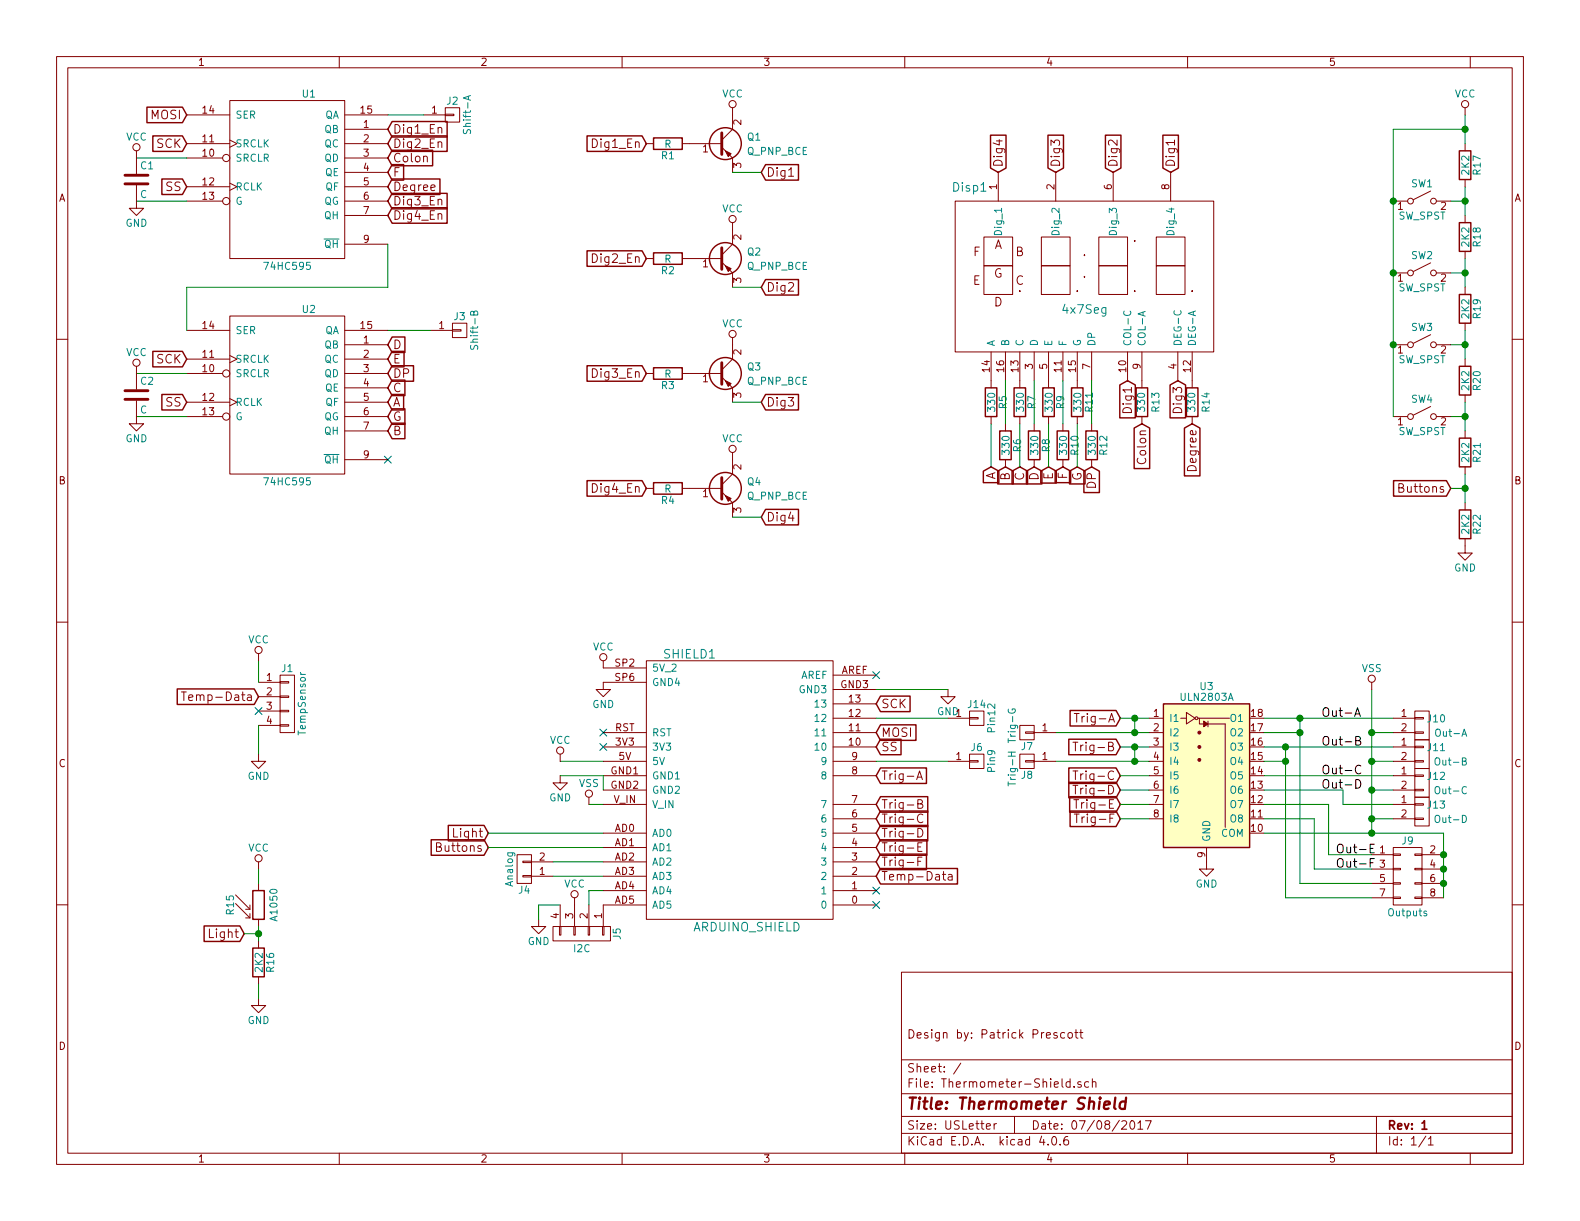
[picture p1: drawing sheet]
EESchema Schematic File Version 2
LIBS:power
LIBS:device
LIBS:transistors
LIBS:conn
LIBS:linear
LIBS:regul
LIBS:74xx
LIBS:cmos4000
LIBS:adc-dac
LIBS:memory
LIBS:xilinx
LIBS:microcontrollers
LIBS:dsp
LIBS:microchip
LIBS:analog_switches
LIBS:motorola
LIBS:texas
LIBS:intel
LIBS:audio
LIBS:interface
LIBS:digital-audio
LIBS:philips
LIBS:display
LIBS:cypress
LIBS:siliconi
LIBS:opto
LIBS:atmel
LIBS:contrib
LIBS:valves
LIBS:arduino_shieldsNCL
LIBS:switches
LIBS:leds
LIBS:Thermometer-Shield-cache
EELAYER 25 0
EELAYER END
$Descr USLetter 11000 8500
encoding utf-8
Sheet 1 1
Title "Thermometer Shield"
Date "07/08/2017"
Rev "1"
Comp ""
Comment1 "Design by: Patrick Prescott"
Comment2 ""
Comment3 ""
Comment4 ""
$EndDescr
$Comp
L ARDUINO_SHIELD SHIELD1
U 1 1
P 5150 5500
F 0 "SHIELD1" H 4800 6450 60  0000 C CNN
F 1 "ARDUINO_SHIELD" H 5200 4550 60  0000 C CNN
F 2 "Arduino_Shield:ARDUINO_SHIELD" H 5150 5500 60  0001 C CNN
F 3 "" H 5150 5500 60  0001 C CNN
	1    5150 5500
	1    0    0    -1  
$EndComp
$Comp
L CONN_01X04 J1
U 1 1
P 2000 4900
F 0 "J1" H 2000 5150 50  0000 C CNN
F 1 "TempSensor" V 2100 4900 50  0000 C CNN
F 2 "Pin_Headers:Pin_Header_Straight_1x04_Pitch2.54mm" H 2000 4900 50  0001 C CNN
F 3 "" H 2000 4900 50  0001 C CNN
	1    2000 4900
	1    0    0    -1  
$EndComp
$Comp
L GND #PWR01
U 1 1
P 1800 5250
F 0 "#PWR01" H 1800 5000 50  0001 C CNN
F 1 "GND" H 1800 5100 50  0000 C CNN
F 2 "" H 1800 5250 50  0001 C CNN
F 3 "" H 1800 5250 50  0001 C CNN
	1    1800 5250
	1    0    0    -1  
$EndComp
$Comp
L GND #PWR02
U 1 1
P 3900 5400
F 0 "#PWR02" H 3900 5150 50  0001 C CNN
F 1 "GND" H 3900 5250 50  0000 C CNN
F 2 "" H 3900 5400 50  0001 C CNN
F 3 "" H 3900 5400 50  0001 C CNN
	1    3900 5400
	1    0    0    -1  
$EndComp
$Comp
L GND #PWR03
U 1 1
P 6600 4800
F 0 "#PWR03" H 6600 4550 50  0001 C CNN
F 1 "GND" H 6600 4650 50  0000 C CNN
F 2 "" H 6600 4800 50  0001 C CNN
F 3 "" H 6600 4800 50  0001 C CNN
	1    6600 4800
	1    0    0    -1  
$EndComp
NoConn ~ 4200 5100
NoConn ~ 4200 5200
NoConn ~ 6100 4700
$Comp
L R R12
U 1 1
P 7600 3100
F 0 "R12" V 7680 3100 50  0000 C CNN
F 1 "330" V 7600 3100 50  0000 C CNN
F 2 "Resistors_SMD:R_0603_HandSoldering" V 7530 3100 50  0001 C CNN
F 3 "" H 7600 3100 50  0001 C CNN
	1    7600 3100
	1    0    0    -1  
$EndComp
$Comp
L R R11
U 1 1
P 7500 2800
F 0 "R11" V 7580 2800 50  0000 C CNN
F 1 "330" V 7500 2800 50  0000 C CNN
F 2 "Resistors_SMD:R_0603_HandSoldering" V 7430 2800 50  0001 C CNN
F 3 "" H 7500 2800 50  0001 C CNN
	1    7500 2800
	1    0    0    -1  
$EndComp
$Comp
L R R10
U 1 1
P 7400 3100
F 0 "R10" V 7480 3100 50  0000 C CNN
F 1 "330" V 7400 3100 50  0000 C CNN
F 2 "Resistors_SMD:R_0603_HandSoldering" V 7330 3100 50  0001 C CNN
F 3 "" H 7400 3100 50  0001 C CNN
	1    7400 3100
	1    0    0    -1  
$EndComp
$Comp
L R R9
U 1 1
P 7300 2800
F 0 "R9" V 7380 2800 50  0000 C CNN
F 1 "330" V 7300 2800 50  0000 C CNN
F 2 "Resistors_SMD:R_0603_HandSoldering" V 7230 2800 50  0001 C CNN
F 3 "" H 7300 2800 50  0001 C CNN
	1    7300 2800
	1    0    0    -1  
$EndComp
$Comp
L R R8
U 1 1
P 7200 3100
F 0 "R8" V 7280 3100 50  0000 C CNN
F 1 "330" V 7200 3100 50  0000 C CNN
F 2 "Resistors_SMD:R_0603_HandSoldering" V 7130 3100 50  0001 C CNN
F 3 "" H 7200 3100 50  0001 C CNN
	1    7200 3100
	1    0    0    -1  
$EndComp
$Comp
L R R7
U 1 1
P 7100 2800
F 0 "R7" V 7180 2800 50  0000 C CNN
F 1 "330" V 7100 2800 50  0000 C CNN
F 2 "Resistors_SMD:R_0603_HandSoldering" V 7030 2800 50  0001 C CNN
F 3 "" H 7100 2800 50  0001 C CNN
	1    7100 2800
	1    0    0    -1  
$EndComp
$Comp
L R R6
U 1 1
P 7000 3100
F 0 "R6" V 7080 3100 50  0000 C CNN
F 1 "330" V 7000 3100 50  0000 C CNN
F 2 "Resistors_SMD:R_0603_HandSoldering" V 6930 3100 50  0001 C CNN
F 3 "" H 7000 3100 50  0001 C CNN
	1    7000 3100
	1    0    0    -1  
$EndComp
$Comp
L R R5
U 1 1
P 6900 2800
F 0 "R5" V 6980 2800 50  0000 C CNN
F 1 "330" V 6900 2800 50  0000 C CNN
F 2 "Resistors_SMD:R_0603_HandSoldering" V 6830 2800 50  0001 C CNN
F 3 "" H 6900 2800 50  0001 C CNN
	1    6900 2800
	1    0    0    -1  
$EndComp
NoConn ~ 1800 4950
Text GLabel 2700 2800 2    60   Input ~ 0
A
Text GLabel 2700 3000 2    60   Input ~ 0
B
Text GLabel 2700 2700 2    60   Input ~ 0
C
Text GLabel 2700 2400 2    60   Input ~ 0
D
Text GLabel 2700 1200 2    60   Input ~ 0
F
Text GLabel 2700 2900 2    60   Input ~ 0
G
Text GLabel 2700 2600 2    60   Input ~ 0
DP
Text GLabel 7000 3250 3    60   Input ~ 0
B
Text GLabel 7300 3250 3    60   Input ~ 0
E
Text GLabel 2700 900  2    60   Input ~ 0
Dig1_En
Text GLabel 2700 1000 2    60   Input ~ 0
Dig2_En
Text GLabel 6900 3250 3    60   Input ~ 0
A
Text GLabel 7100 3250 3    60   Input ~ 0
C
Text GLabel 7200 3250 3    60   Input ~ 0
D
Text GLabel 7400 3250 3    60   Input ~ 0
F
Text GLabel 7500 3250 3    60   Input ~ 0
G
Text GLabel 7600 3250 3    60   Input ~ 0
DP
Text GLabel 7750 1200 1    60   Input ~ 0
Dig2
Text GLabel 2700 1400 2    60   Input ~ 0
Dig3_En
Text GLabel 2700 1500 2    60   Input ~ 0
Dig4_En
Text GLabel 1800 4850 0    60   Input ~ 0
Temp-Data
Text GLabel 3400 5800 0    60   Input ~ 0
Light
Text GLabel 3400 5900 0    60   Input ~ 0
Buttons
Text GLabel 6100 5700 2    60   Input ~ 0
Trig-C
Text GLabel 6100 5600 2    60   Input ~ 0
Trig-B
Text GLabel 6100 5400 2    60   Input ~ 0
Trig-A
Text GLabel 6100 6100 2    60   Input ~ 0
Temp-Data
Text GLabel 8150 1200 1    60   Input ~ 0
Dig1
Text GLabel 7350 1200 1    60   Input ~ 0
Dig3
Text GLabel 6950 1200 1    60   Input ~ 0
Dig4
$Comp
L SW_SPST SW1
U 1 1
P 9900 1400
F 0 "SW1" H 9900 1525 50  0000 C CNN
F 1 "SW_SPST" H 9900 1300 50  0000 C CNN
F 2 "Buttons_Switches_THT:SW_PUSH_6mm" H 9900 1400 50  0001 C CNN
F 3 "" H 9900 1400 50  0001 C CNN
	1    9900 1400
	1    0    0    -1  
$EndComp
$Comp
L SW_SPST SW2
U 1 1
P 9900 1900
F 0 "SW2" H 9900 2025 50  0000 C CNN
F 1 "SW_SPST" H 9900 1800 50  0000 C CNN
F 2 "Buttons_Switches_THT:SW_PUSH_6mm" H 9900 1900 50  0001 C CNN
F 3 "" H 9900 1900 50  0001 C CNN
	1    9900 1900
	1    0    0    -1  
$EndComp
$Comp
L SW_SPST SW3
U 1 1
P 9900 2400
F 0 "SW3" H 9900 2525 50  0000 C CNN
F 1 "SW_SPST" H 9900 2300 50  0000 C CNN
F 2 "Buttons_Switches_THT:SW_PUSH_6mm" H 9900 2400 50  0001 C CNN
F 3 "" H 9900 2400 50  0001 C CNN
	1    9900 2400
	1    0    0    -1  
$EndComp
$Comp
L SW_SPST SW4
U 1 1
P 9900 2900
F 0 "SW4" H 9900 3025 50  0000 C CNN
F 1 "SW_SPST" H 9900 2800 50  0000 C CNN
F 2 "Buttons_Switches_THT:SW_PUSH_6mm" H 9900 2900 50  0001 C CNN
F 3 "" H 9900 2900 50  0001 C CNN
	1    9900 2900
	1    0    0    -1  
$EndComp
$Comp
L R R20
U 1 1
P 10200 2650
F 0 "R20" V 10280 2650 50  0000 C CNN
F 1 "2K2" V 10200 2650 50  0000 C CNN
F 2 "Resistors_SMD:R_0805_HandSoldering" V 10130 2650 50  0001 C CNN
F 3 "" H 10200 2650 50  0001 C CNN
	1    10200 2650
	1    0    0    -1  
$EndComp
$Comp
L R R19
U 1 1
P 10200 2150
F 0 "R19" V 10280 2150 50  0000 C CNN
F 1 "2K2" V 10200 2150 50  0000 C CNN
F 2 "Resistors_SMD:R_0805_HandSoldering" V 10130 2150 50  0001 C CNN
F 3 "" H 10200 2150 50  0001 C CNN
	1    10200 2150
	1    0    0    -1  
$EndComp
$Comp
L R R18
U 1 1
P 10200 1650
F 0 "R18" V 10280 1650 50  0000 C CNN
F 1 "2K2" V 10200 1650 50  0000 C CNN
F 2 "Resistors_SMD:R_0805_HandSoldering" V 10130 1650 50  0001 C CNN
F 3 "" H 10200 1650 50  0001 C CNN
	1    10200 1650
	1    0    0    -1  
$EndComp
$Comp
L R R21
U 1 1
P 10200 3150
F 0 "R21" V 10280 3150 50  0000 C CNN
F 1 "2K2" V 10200 3150 50  0000 C CNN
F 2 "Resistors_SMD:R_0805_HandSoldering" V 10130 3150 50  0001 C CNN
F 3 "" H 10200 3150 50  0001 C CNN
	1    10200 3150
	1    0    0    -1  
$EndComp
$Comp
L R R22
U 1 1
P 10200 3650
F 0 "R22" V 10280 3650 50  0000 C CNN
F 1 "2K2" V 10200 3650 50  0000 C CNN
F 2 "Resistors_SMD:R_0805_HandSoldering" V 10130 3650 50  0001 C CNN
F 3 "" H 10200 3650 50  0001 C CNN
	1    10200 3650
	1    0    0    -1  
$EndComp
$Comp
L R R17
U 1 1
P 10200 1150
F 0 "R17" V 10280 1150 50  0000 C CNN
F 1 "2K2" V 10200 1150 50  0000 C CNN
F 2 "Resistors_SMD:R_0805_HandSoldering" V 10130 1150 50  0001 C CNN
F 3 "" H 10200 1150 50  0001 C CNN
	1    10200 1150
	1    0    0    -1  
$EndComp
$Comp
L GND #PWR04
U 1 1
P 10200 3800
F 0 "#PWR04" H 10200 3550 50  0001 C CNN
F 1 "GND" H 10200 3650 50  0000 C CNN
F 2 "" H 10200 3800 50  0001 C CNN
F 3 "" H 10200 3800 50  0001 C CNN
	1    10200 3800
	1    0    0    -1  
$EndComp
Text GLabel 10100 3400 0    60   Input ~ 0
Buttons
$Comp
L CONN_01X02 J10
U 1 1
P 9900 5050
F 0 "J10" H 10000 5100 50  0000 C CNN
F 1 "Out-A" H 10100 5000 50  0000 C CNN
F 2 "Connectors:AK300-2" H 9900 5050 50  0001 C CNN
F 3 "" H 9900 5050 50  0001 C CNN
	1    9900 5050
	1    0    0    -1  
$EndComp
Text GLabel 7800 5000 0    60   Input ~ 0
Trig-A
$Comp
L CONN_01X02 J11
U 1 1
P 9900 5250
F 0 "J11" H 10000 5300 50  0000 C CNN
F 1 "Out-B" H 10100 5200 50  0000 C CNN
F 2 "Connectors:AK300-2" H 9900 5250 50  0001 C CNN
F 3 "" H 9900 5250 50  0001 C CNN
	1    9900 5250
	1    0    0    -1  
$EndComp
$Comp
L CONN_01X02 J12
U 1 1
P 9900 5450
F 0 "J12" H 10000 5500 50  0000 C CNN
F 1 "Out-C" H 10100 5400 50  0000 C CNN
F 2 "Connectors:AK300-2" H 9900 5450 50  0001 C CNN
F 3 "" H 9900 5450 50  0001 C CNN
	1    9900 5450
	1    0    0    -1  
$EndComp
Text GLabel 6100 5800 2    60   Input ~ 0
Trig-D
$Comp
L A1050 R15
U 1 1
P 1800 6300
F 0 "R15" V 1600 6300 50  0000 C CNN
F 1 "A1050" V 1875 6300 50  0000 C TNN
F 2 "Opto-Devices:Resistor_LDR_D6.4_RM3.4" V 1975 6300 50  0001 C CNN
F 3 "" H 1800 6250 50  0000 C CNN
	1    1800 6300
	1    0    0    -1  
$EndComp
$Comp
L R R16
U 1 1
P 1800 6700
F 0 "R16" V 1880 6700 50  0000 C CNN
F 1 "2K2" V 1800 6700 50  0000 C CNN
F 2 "Resistors_SMD:R_0805_HandSoldering" V 1730 6700 50  0001 C CNN
F 3 "" H 1800 6700 50  0001 C CNN
	1    1800 6700
	1    0    0    -1  
$EndComp
$Comp
L GND #PWR05
U 1 1
P 1800 6950
F 0 "#PWR05" H 1800 6700 50  0001 C CNN
F 1 "GND" H 1800 6800 50  0000 C CNN
F 2 "" H 1800 6950 50  0001 C CNN
F 3 "" H 1800 6950 50  0001 C CNN
	1    1800 6950
	1    0    0    -1  
$EndComp
Text GLabel 1700 6500 0    60   Input ~ 0
Light
$Comp
L ULN2803A U3
U 1 1
P 8400 5300
F 0 "U3" H 8400 5825 50  0000 C CNN
F 1 "ULN2803A" H 8400 5750 50  0000 C CNN
F 2 "Housings_SOIC:SOIC-18W_7.5x11.6mm_Pitch1.27mm" H 8450 4650 50  0001 L CNN
F 3 "" H 8500 5200 50  0001 C CNN
	1    8400 5300
	1    0    0    -1  
$EndComp
Text GLabel 7800 5500 0    60   Input ~ 0
Trig-D
Text GLabel 7800 5400 0    60   Input ~ 0
Trig-C
Text GLabel 7800 5200 0    60   Input ~ 0
Trig-B
$Comp
L 4x7Seg Disp1
U 1 1
P 7550 1900
F 0 "Disp1" H 6750 2500 60  0000 C CNN
F 1 "4x7Seg" H 7550 1650 60  0000 C CNN
F 2 "SparkFun:ATA3492" H 7450 1300 60  0001 C CNN
F 3 "" H 7450 1300 60  0001 C CNN
	1    7550 1900
	1    0    0    -1  
$EndComp
Text GLabel 2700 2500 2    60   Input ~ 0
E
$Comp
L GND #PWR06
U 1 1
P 8400 6000
F 0 "#PWR06" H 8400 5750 50  0001 C CNN
F 1 "GND" H 8400 5850 50  0000 C CNN
F 2 "" H 8400 6000 50  0001 C CNN
F 3 "" H 8400 6000 50  0001 C CNN
	1    8400 6000
	1    0    0    -1  
$EndComp
Text Label 9200 5000 0    60   ~ 0
Out-A
Text Label 9200 5200 0    60   ~ 0
Out-B
Text Label 9200 5400 0    60   ~ 0
Out-C
Text Label 9200 5500 0    60   ~ 0
Out-D
$Comp
L GND #PWR07
U 1 1
P 3750 6400
F 0 "#PWR07" H 3750 6150 50  0001 C CNN
F 1 "GND" H 3750 6250 50  0000 C CNN
F 2 "" H 3750 6400 50  0001 C CNN
F 3 "" H 3750 6400 50  0001 C CNN
	1    3750 6400
	1    0    0    -1  
$EndComp
$Comp
L 74HC595 U1
U 1 1
P 2000 1250
F 0 "U1" H 2150 1850 50  0000 C CNN
F 1 "74HC595" H 2000 650 50  0000 C CNN
F 2 "Housings_SSOP:TSSOP-16_4.4x5mm_Pitch0.65mm" H 2000 1250 50  0001 C CNN
F 3 "" H 2000 1250 50  0001 C CNN
	1    2000 1250
	1    0    0    -1  
$EndComp
$Comp
L 74HC595 U2
U 1 1
P 2000 2750
F 0 "U2" H 2150 3350 50  0000 C CNN
F 1 "74HC595" H 2000 2150 50  0000 C CNN
F 2 "Housings_SSOP:TSSOP-16_4.4x5mm_Pitch0.65mm" H 2000 2750 50  0001 C CNN
F 3 "" H 2000 2750 50  0001 C CNN
	1    2000 2750
	1    0    0    -1  
$EndComp
$Comp
L R R13
U 1 1
P 7950 2800
F 0 "R13" V 7850 2800 50  0000 C CNN
F 1 "330" V 7950 2800 50  0000 C CNN
F 2 "Resistors_SMD:R_0603_HandSoldering" V 7880 2800 50  0001 C CNN
F 3 "" H 7950 2800 50  0001 C CNN
	1    7950 2800
	-1   0    0    1   
$EndComp
$Comp
L R R14
U 1 1
P 8300 2800
F 0 "R14" V 8200 2800 50  0000 C CNN
F 1 "330" V 8300 2800 50  0000 C CNN
F 2 "Resistors_SMD:R_0603_HandSoldering" V 8230 2800 50  0001 C CNN
F 3 "" H 8300 2800 50  0001 C CNN
	1    8300 2800
	-1   0    0    1   
$EndComp
Text GLabel 2700 1100 2    60   Input ~ 0
Colon
Text GLabel 2700 1300 2    60   Input ~ 0
Degree
Text GLabel 7950 2950 3    60   Input ~ 0
Colon
Text GLabel 8300 2950 3    60   Input ~ 0
Degree
Text GLabel 6100 4900 2    60   Input ~ 0
SCK
Text GLabel 6100 5100 2    60   Input ~ 0
MOSI
Text GLabel 6100 5200 2    60   Input ~ 0
SS
Text GLabel 1300 800  0    60   Input ~ 0
MOSI
Text GLabel 1300 2500 0    60   Input ~ 0
SCK
Text GLabel 1300 2800 0    60   Input ~ 0
SS
Text GLabel 6100 6000 2    60   Input ~ 0
Trig-F
Text GLabel 6100 5900 2    60   Input ~ 0
Trig-E
Text GLabel 7800 5600 0    60   Input ~ 0
Trig-E
Text GLabel 7800 5700 0    60   Input ~ 0
Trig-F
Text GLabel 1300 1000 0    60   Input ~ 0
SCK
Text GLabel 1300 1300 0    60   Input ~ 0
SS
NoConn ~ 2700 3200
NoConn ~ 6100 6300
NoConn ~ 6100 6200
Text GLabel 8200 2650 3    60   Input ~ 0
Dig3
Text GLabel 7850 2650 3    60   Input ~ 0
Dig1
$Comp
L GND #PWR08
U 1 1
P 950 1400
F 0 "#PWR08" H 950 1150 50  0001 C CNN
F 1 "GND" H 950 1250 50  0000 C CNN
F 2 "" H 950 1400 50  0001 C CNN
F 3 "" H 950 1400 50  0001 C CNN
	1    950  1400
	1    0    0    -1  
$EndComp
$Comp
L GND #PWR09
U 1 1
P 950 2900
F 0 "#PWR09" H 950 2650 50  0001 C CNN
F 1 "GND" H 950 2750 50  0000 C CNN
F 2 "" H 950 2900 50  0001 C CNN
F 3 "" H 950 2900 50  0001 C CNN
	1    950  2900
	1    0    0    -1  
$EndComp
Text Label 9300 5950 0    60   ~ 0
Out-E
Text Label 9300 6050 0    60   ~ 0
Out-F
$Comp
L Q_PNP_BCE Q1
U 1 1
P 5000 1000
F 0 "Q1" H 5200 1050 50  0000 L CNN
F 1 "Q_PNP_BCE" H 5200 950 50  0000 L CNN
F 2 "TO_SOT_Packages_THT:TO-92_Inline_Narrow_Oval" H 5200 1100 50  0001 C CNN
F 3 "" H 5000 1000 50  0001 C CNN
	1    5000 1000
	1    0    0    -1  
$EndComp
$Comp
L R R1
U 1 1
P 4650 1000
F 0 "R1" V 4730 1000 50  0000 C CNN
F 1 "R" V 4650 1000 50  0000 C CNN
F 2 "Resistors_SMD:R_0805_HandSoldering" V 4580 1000 50  0001 C CNN
F 3 "" H 4650 1000 50  0001 C CNN
	1    4650 1000
	0    1    1    0   
$EndComp
Text GLabel 5300 1200 2    60   Input ~ 0
Dig1
Text GLabel 4500 1000 0    60   Input ~ 0
Dig1_En
$Comp
L Q_PNP_BCE Q2
U 1 1
P 5000 1800
F 0 "Q2" H 5200 1850 50  0000 L CNN
F 1 "Q_PNP_BCE" H 5200 1750 50  0000 L CNN
F 2 "TO_SOT_Packages_THT:TO-92_Inline_Narrow_Oval" H 5200 1900 50  0001 C CNN
F 3 "" H 5000 1800 50  0001 C CNN
	1    5000 1800
	1    0    0    -1  
$EndComp
$Comp
L R R2
U 1 1
P 4650 1800
F 0 "R2" V 4730 1800 50  0000 C CNN
F 1 "R" V 4650 1800 50  0000 C CNN
F 2 "Resistors_SMD:R_0805_HandSoldering" V 4580 1800 50  0001 C CNN
F 3 "" H 4650 1800 50  0001 C CNN
	1    4650 1800
	0    1    1    0   
$EndComp
Text GLabel 5300 2000 2    60   Input ~ 0
Dig2
Text GLabel 4500 1800 0    60   Input ~ 0
Dig2_En
$Comp
L Q_PNP_BCE Q3
U 1 1
P 5000 2600
F 0 "Q3" H 5200 2650 50  0000 L CNN
F 1 "Q_PNP_BCE" H 5200 2550 50  0000 L CNN
F 2 "TO_SOT_Packages_THT:TO-92_Inline_Narrow_Oval" H 5200 2700 50  0001 C CNN
F 3 "" H 5000 2600 50  0001 C CNN
	1    5000 2600
	1    0    0    -1  
$EndComp
$Comp
L R R3
U 1 1
P 4650 2600
F 0 "R3" V 4730 2600 50  0000 C CNN
F 1 "R" V 4650 2600 50  0000 C CNN
F 2 "Resistors_SMD:R_0805_HandSoldering" V 4580 2600 50  0001 C CNN
F 3 "" H 4650 2600 50  0001 C CNN
	1    4650 2600
	0    1    1    0   
$EndComp
Text GLabel 5300 2800 2    60   Input ~ 0
Dig3
Text GLabel 4500 2600 0    60   Input ~ 0
Dig3_En
$Comp
L Q_PNP_BCE Q4
U 1 1
P 5000 3400
F 0 "Q4" H 5200 3450 50  0000 L CNN
F 1 "Q_PNP_BCE" H 5200 3350 50  0000 L CNN
F 2 "TO_SOT_Packages_THT:TO-92_Inline_Narrow_Oval" H 5200 3500 50  0001 C CNN
F 3 "" H 5000 3400 50  0001 C CNN
	1    5000 3400
	1    0    0    -1  
$EndComp
$Comp
L R R4
U 1 1
P 4650 3400
F 0 "R4" V 4730 3400 50  0000 C CNN
F 1 "R" V 4650 3400 50  0000 C CNN
F 2 "Resistors_SMD:R_0805_HandSoldering" V 4580 3400 50  0001 C CNN
F 3 "" H 4650 3400 50  0001 C CNN
	1    4650 3400
	0    1    1    0   
$EndComp
Text GLabel 5300 3600 2    60   Input ~ 0
Dig4
Text GLabel 4500 3400 0    60   Input ~ 0
Dig4_En
Wire Wire Line
	1800 5050 1800 5250
Wire Wire Line
	1800 4600 1800 4750
Wire Wire Line
	4200 5300 3900 5300
Wire Wire Line
	6900 3250 6900 2950
Wire Wire Line
	7100 3250 7100 2950
Wire Wire Line
	7300 3250 7300 2950
Wire Wire Line
	7500 3250 7500 2950
Wire Wire Line
	7000 2950 7000 2650
Wire Wire Line
	7200 2950 7200 2650
Wire Wire Line
	7400 2950 7400 2650
Wire Wire Line
	7600 2950 7600 2650
Wire Wire Line
	10200 3300 10200 3500
Wire Wire Line
	10200 2800 10200 3000
Wire Wire Line
	10100 2900 10200 2900
Connection ~ 10200 2900
Wire Wire Line
	10200 2300 10200 2500
Wire Wire Line
	10100 2400 10200 2400
Connection ~ 10200 2400
Wire Wire Line
	10200 1800 10200 2000
Wire Wire Line
	10100 1900 10200 1900
Connection ~ 10200 1900
Wire Wire Line
	10200 1300 10200 1500
Wire Wire Line
	10100 1400 10200 1400
Connection ~ 10200 1400
Wire Wire Line
	10200 800  10200 1000
Wire Wire Line
	10200 900  9700 900 
Wire Wire Line
	9700 900  9700 2900
Connection ~ 10200 900 
Connection ~ 9700 1400
Connection ~ 9700 1900
Connection ~ 9700 2400
Wire Wire Line
	10100 3400 10200 3400
Connection ~ 10200 3400
Wire Wire Line
	1800 6050 1800 6150
Wire Wire Line
	1800 6450 1800 6550
Wire Wire Line
	1800 6850 1800 6950
Wire Wire Line
	1700 6500 1800 6500
Connection ~ 1800 6500
Connection ~ 9050 5000
Wire Wire Line
	9050 5000 9050 6150
Wire Wire Line
	9050 5100 8800 5100
Wire Wire Line
	8800 5000 9700 5000
Connection ~ 9550 5300
Wire Wire Line
	9550 5300 9700 5300
Connection ~ 9550 5500
Wire Wire Line
	9550 5500 9700 5500
Wire Wire Line
	9550 4800 9550 5800
Wire Wire Line
	9700 5100 9550 5100
Wire Wire Line
	3400 5800 4200 5800
Wire Wire Line
	4200 5900 3400 5900
Wire Wire Line
	3900 6300 3750 6300
Wire Wire Line
	3750 6300 3750 6400
Connection ~ 9550 5100
Wire Wire Line
	4200 5400 3900 5400
Wire Wire Line
	4200 5500 4200 5400
Wire Wire Line
	4100 5600 4200 5600
Wire Wire Line
	3850 6000 4200 6000
Wire Wire Line
	4200 6100 3850 6100
Wire Wire Line
	7800 5000 8000 5000
Wire Wire Line
	7350 5100 8000 5100
Wire Wire Line
	7800 5200 8000 5200
Wire Wire Line
	7350 5300 8000 5300
Wire Wire Line
	7800 5400 8000 5400
Wire Wire Line
	8000 5500 7800 5500
Wire Wire Line
	7800 5600 8000 5600
Wire Wire Line
	8000 5700 7800 5700
Wire Wire Line
	950  1100 1300 1100
Wire Wire Line
	1300 1400 950  1400
Wire Wire Line
	950  2600 1300 2600
Wire Wire Line
	1300 2900 950  2900
Wire Wire Line
	7900 5100 7900 5000
Connection ~ 7900 5000
Wire Wire Line
	7900 5300 7900 5200
Connection ~ 7900 5200
Wire Wire Line
	8800 5400 9700 5400
Wire Wire Line
	8800 5500 9350 5500
Wire Wire Line
	9350 5500 9350 5600
Wire Wire Line
	9350 5600 9700 5600
Wire Wire Line
	8800 5600 9250 5600
Wire Wire Line
	9250 5600 9250 5950
Wire Wire Line
	8800 5700 9150 5700
Wire Wire Line
	9150 5700 9150 6050
Wire Wire Line
	1300 2300 1300 2000
Wire Wire Line
	1300 2000 2700 2000
Wire Wire Line
	2700 2000 2700 1700
Wire Wire Line
	6100 4800 6600 4800
Wire Wire Line
	5100 1200 5300 1200
Wire Wire Line
	5100 2000 5300 2000
Wire Wire Line
	5100 2800 5300 2800
Wire Wire Line
	5100 3600 5300 3600
Connection ~ 7900 5100
Connection ~ 7900 5300
Wire Wire Line
	6100 5000 6600 5000
Wire Wire Line
	6600 5300 6100 5300
$Comp
L CONN_01X04 J5
U 1 1
P 4050 6500
F 0 "J5" H 4050 6750 50  0000 C CNN
F 1 "I2C" V 4150 6500 50  0000 C CNN
F 2 "Pin_Headers:Pin_Header_Straight_1x04_Pitch2.54mm" H 4050 6500 50  0001 C CNN
F 3 "" H 4050 6500 50  0001 C CNN
	1    4050 6500
	0    1    1    0   
$EndComp
Wire Wire Line
	4100 6300 4100 6200
Wire Wire Line
	4100 6200 4200 6200
$Comp
L CONN_01X02 J4
U 1 1
P 3650 6050
F 0 "J4" H 3650 6200 50  0000 C CNN
F 1 "Analog" V 3750 6050 50  0000 C CNN
F 2 "Pin_Headers:Pin_Header_Straight_1x02_Pitch2.54mm" H 3650 6050 50  0001 C CNN
F 3 "" H 3650 6050 50  0001 C CNN
	1    3650 6050
	-1   0    0    1   
$EndComp
$Comp
L CONN_01X01 J14
U 1 1
P 6800 5000
F 0 "J14" H 6800 5100 50  0000 C CNN
F 1 "Pin12" V 6900 5000 50  0000 C CNN
F 2 "Pin_Headers:Pin_Header_Straight_1x01_Pitch2.54mm" H 6800 5000 50  0001 C CNN
F 3 "" H 6800 5000 50  0001 C CNN
	1    6800 5000
	1    0    0    -1  
$EndComp
$Comp
L CONN_01X01 J6
U 1 1
P 6800 5300
F 0 "J6" H 6800 5400 50  0000 C CNN
F 1 "Pin9" V 6900 5300 50  0000 C CNN
F 2 "Pin_Headers:Pin_Header_Straight_1x01_Pitch2.54mm" H 6800 5300 50  0001 C CNN
F 3 "" H 6800 5300 50  0001 C CNN
	1    6800 5300
	1    0    0    -1  
$EndComp
$Comp
L CONN_01X01 J7
U 1 1
P 7150 5100
F 0 "J7" H 7150 5200 50  0000 C CNN
F 1 "Trig-G" V 7250 5050 50  0000 C CNN
F 2 "Wire_Pads:SolderWirePad_single_0-8mmDrill" H 7150 5100 50  0001 C CNN
F 3 "" H 7150 5100 50  0001 C CNN
	1    7150 5100
	-1   0    0    1   
$EndComp
$Comp
L CONN_01X01 J8
U 1 1
P 7150 5300
F 0 "J8" H 7150 5400 50  0000 C CNN
F 1 "Trig-H" V 7250 5350 50  0000 C CNN
F 2 "Wire_Pads:SolderWirePad_single_0-8mmDrill" H 7150 5300 50  0001 C CNN
F 3 "" H 7150 5300 50  0001 C CNN
	1    7150 5300
	-1   0    0    1   
$EndComp
$Comp
L CONN_01X02 J13
U 1 1
P 9900 5650
F 0 "J13" H 10000 5700 50  0000 C CNN
F 1 "Out-D" H 10100 5600 50  0000 C CNN
F 2 "Connectors:AK300-2" H 9900 5650 50  0001 C CNN
F 3 "" H 9900 5650 50  0001 C CNN
	1    9900 5650
	1    0    0    -1  
$EndComp
$Comp
L CONN_02X04 J9
U 1 1
P 9800 6100
F 0 "J9" H 9800 6350 50  0000 C CNN
F 1 "Outputs" H 9800 5850 50  0000 C CNN
F 2 "Pin_Headers:Pin_Header_Straight_2x04_Pitch2.54mm" H 9800 4900 50  0001 C CNN
F 3 "" H 9800 4900 50  0001 C CNN
	1    9800 6100
	1    0    0    -1  
$EndComp
Wire Wire Line
	9250 5950 9550 5950
Wire Wire Line
	9150 6050 9550 6050
Wire Wire Line
	9050 6150 9550 6150
Connection ~ 9050 5100
Wire Wire Line
	8800 5200 9700 5200
Wire Wire Line
	8800 5300 8950 5300
Wire Wire Line
	8950 5200 8950 6250
Wire Wire Line
	8950 6250 9550 6250
Connection ~ 8950 5300
Connection ~ 8950 5200
Wire Wire Line
	9550 5700 9700 5700
Wire Wire Line
	8800 5800 10050 5800
Connection ~ 9550 5700
Wire Wire Line
	10050 5800 10050 6250
Connection ~ 9550 5800
Connection ~ 10050 5950
Connection ~ 10050 6050
Connection ~ 10050 6150
$Comp
L CONN_01X01 J2
U 1 1
P 3150 800
F 0 "J2" H 3150 900 50  0000 C CNN
F 1 "Shift-A" V 3250 800 50  0000 C CNN
F 2 "Wire_Pads:SolderWirePad_single_0-8mmDrill" H 3150 800 50  0001 C CNN
F 3 "" H 3150 800 50  0001 C CNN
	1    3150 800 
	1    0    0    -1  
$EndComp
$Comp
L CONN_01X01 J3
U 1 1
P 3200 2300
F 0 "J3" H 3200 2400 50  0000 C CNN
F 1 "Shift-B" V 3300 2300 50  0000 C CNN
F 2 "Wire_Pads:SolderWirePad_single_0-8mmDrill" H 3200 2300 50  0001 C CNN
F 3 "" H 3200 2300 50  0001 C CNN
	1    3200 2300
	1    0    0    -1  
$EndComp
Wire Wire Line
	2700 800  2950 800 
Wire Wire Line
	3000 2300 2700 2300
$Comp
L VSS #PWR010
U 1 1
P 4100 5600
F 0 "#PWR010" H 4100 5450 50  0001 C CNN
F 1 "VSS" H 4100 5750 50  0000 C CNN
F 2 "" H 4100 5600 50  0001 C CNN
F 3 "" H 4100 5600 50  0001 C CNN
	1    4100 5600
	1    0    0    -1  
$EndComp
$Comp
L VSS #PWR011
U 1 1
P 9550 4800
F 0 "#PWR011" H 9550 4650 50  0001 C CNN
F 1 "VSS" H 9550 4950 50  0000 C CNN
F 2 "" H 9550 4800 50  0001 C CNN
F 3 "" H 9550 4800 50  0001 C CNN
	1    9550 4800
	1    0    0    -1  
$EndComp
$Comp
L VCC #PWR012
U 1 1
P 3900 5300
F 0 "#PWR012" H 3900 5150 50  0001 C CNN
F 1 "VCC" H 3900 5450 50  0000 C CNN
F 2 "" H 3900 5300 50  0001 C CNN
F 3 "" H 3900 5300 50  0001 C CNN
	1    3900 5300
	1    0    0    -1  
$EndComp
$Comp
L VCC #PWR013
U 1 1
P 950 2600
F 0 "#PWR013" H 950 2450 50  0001 C CNN
F 1 "VCC" H 950 2750 50  0000 C CNN
F 2 "" H 950 2600 50  0001 C CNN
F 3 "" H 950 2600 50  0001 C CNN
	1    950  2600
	1    0    0    -1  
$EndComp
$Comp
L VCC #PWR014
U 1 1
P 950 1100
F 0 "#PWR014" H 950 950 50  0001 C CNN
F 1 "VCC" H 950 1250 50  0000 C CNN
F 2 "" H 950 1100 50  0001 C CNN
F 3 "" H 950 1100 50  0001 C CNN
	1    950  1100
	1    0    0    -1  
$EndComp
$Comp
L VCC #PWR015
U 1 1
P 5100 800
F 0 "#PWR015" H 5100 650 50  0001 C CNN
F 1 "VCC" H 5100 950 50  0000 C CNN
F 2 "" H 5100 800 50  0001 C CNN
F 3 "" H 5100 800 50  0001 C CNN
	1    5100 800 
	1    0    0    -1  
$EndComp
$Comp
L VCC #PWR016
U 1 1
P 10200 800
F 0 "#PWR016" H 10200 650 50  0001 C CNN
F 1 "VCC" H 10200 950 50  0000 C CNN
F 2 "" H 10200 800 50  0001 C CNN
F 3 "" H 10200 800 50  0001 C CNN
	1    10200 800 
	1    0    0    -1  
$EndComp
$Comp
L VCC #PWR017
U 1 1
P 4000 6300
F 0 "#PWR017" H 4000 6150 50  0001 C CNN
F 1 "VCC" H 4000 6450 50  0000 C CNN
F 2 "" H 4000 6300 50  0001 C CNN
F 3 "" H 4000 6300 50  0001 C CNN
	1    4000 6300
	1    0    0    -1  
$EndComp
$Comp
L VCC #PWR018
U 1 1
P 1800 6050
F 0 "#PWR018" H 1800 5900 50  0001 C CNN
F 1 "VCC" H 1800 6200 50  0000 C CNN
F 2 "" H 1800 6050 50  0001 C CNN
F 3 "" H 1800 6050 50  0001 C CNN
	1    1800 6050
	1    0    0    -1  
$EndComp
$Comp
L VCC #PWR019
U 1 1
P 1800 4600
F 0 "#PWR019" H 1800 4450 50  0001 C CNN
F 1 "VCC" H 1800 4750 50  0000 C CNN
F 2 "" H 1800 4600 50  0001 C CNN
F 3 "" H 1800 4600 50  0001 C CNN
	1    1800 4600
	1    0    0    -1  
$EndComp
$Comp
L VCC #PWR020
U 1 1
P 5100 1600
F 0 "#PWR020" H 5100 1450 50  0001 C CNN
F 1 "VCC" H 5100 1750 50  0000 C CNN
F 2 "" H 5100 1600 50  0001 C CNN
F 3 "" H 5100 1600 50  0001 C CNN
	1    5100 1600
	1    0    0    -1  
$EndComp
$Comp
L VCC #PWR021
U 1 1
P 5100 2400
F 0 "#PWR021" H 5100 2250 50  0001 C CNN
F 1 "VCC" H 5100 2550 50  0000 C CNN
F 2 "" H 5100 2400 50  0001 C CNN
F 3 "" H 5100 2400 50  0001 C CNN
	1    5100 2400
	1    0    0    -1  
$EndComp
$Comp
L VCC #PWR022
U 1 1
P 5100 3200
F 0 "#PWR022" H 5100 3050 50  0001 C CNN
F 1 "VCC" H 5100 3350 50  0000 C CNN
F 2 "" H 5100 3200 50  0001 C CNN
F 3 "" H 5100 3200 50  0001 C CNN
	1    5100 3200
	1    0    0    -1  
$EndComp
$Comp
L C C2
U 1 1
P 950 2750
F 0 "C2" H 975 2850 50  0000 L CNN
F 1 "C" H 975 2650 50  0000 L CNN
F 2 "Capacitors_THT:C_Disc_D5.0mm_W2.5mm_P5.00mm" H 988 2600 50  0001 C CNN
F 3 "" H 950 2750 50  0001 C CNN
	1    950  2750
	1    0    0    -1  
$EndComp
$Comp
L C C1
U 1 1
P 950 1250
F 0 "C1" H 975 1350 50  0000 L CNN
F 1 "C" H 975 1150 50  0000 L CNN
F 2 "Capacitors_THT:C_Disc_D5.0mm_W2.5mm_P5.00mm" H 988 1100 50  0001 C CNN
F 3 "" H 950 1250 50  0001 C CNN
	1    950  1250
	1    0    0    -1  
$EndComp
$Comp
L VCC #PWR?
U 1 1
P 4200 4650
F 0 "#PWR?" H 4200 4500 50  0001 C CNN
F 1 "VCC" H 4200 4800 50  0000 C CNN
F 2 "" H 4200 4650 50  0001 C CNN
F 3 "" H 4200 4650 50  0001 C CNN
	1    4200 4650
	1    0    0    -1  
$EndComp
$Comp
L GND #PWR?
U 1 1
P 4200 4750
F 0 "#PWR?" H 4200 4500 50  0001 C CNN
F 1 "GND" H 4200 4600 50  0000 C CNN
F 2 "" H 4200 4750 50  0001 C CNN
F 3 "" H 4200 4750 50  0001 C CNN
	1    4200 4750
	1    0    0    -1  
$EndComp
$EndSCHEMATC
